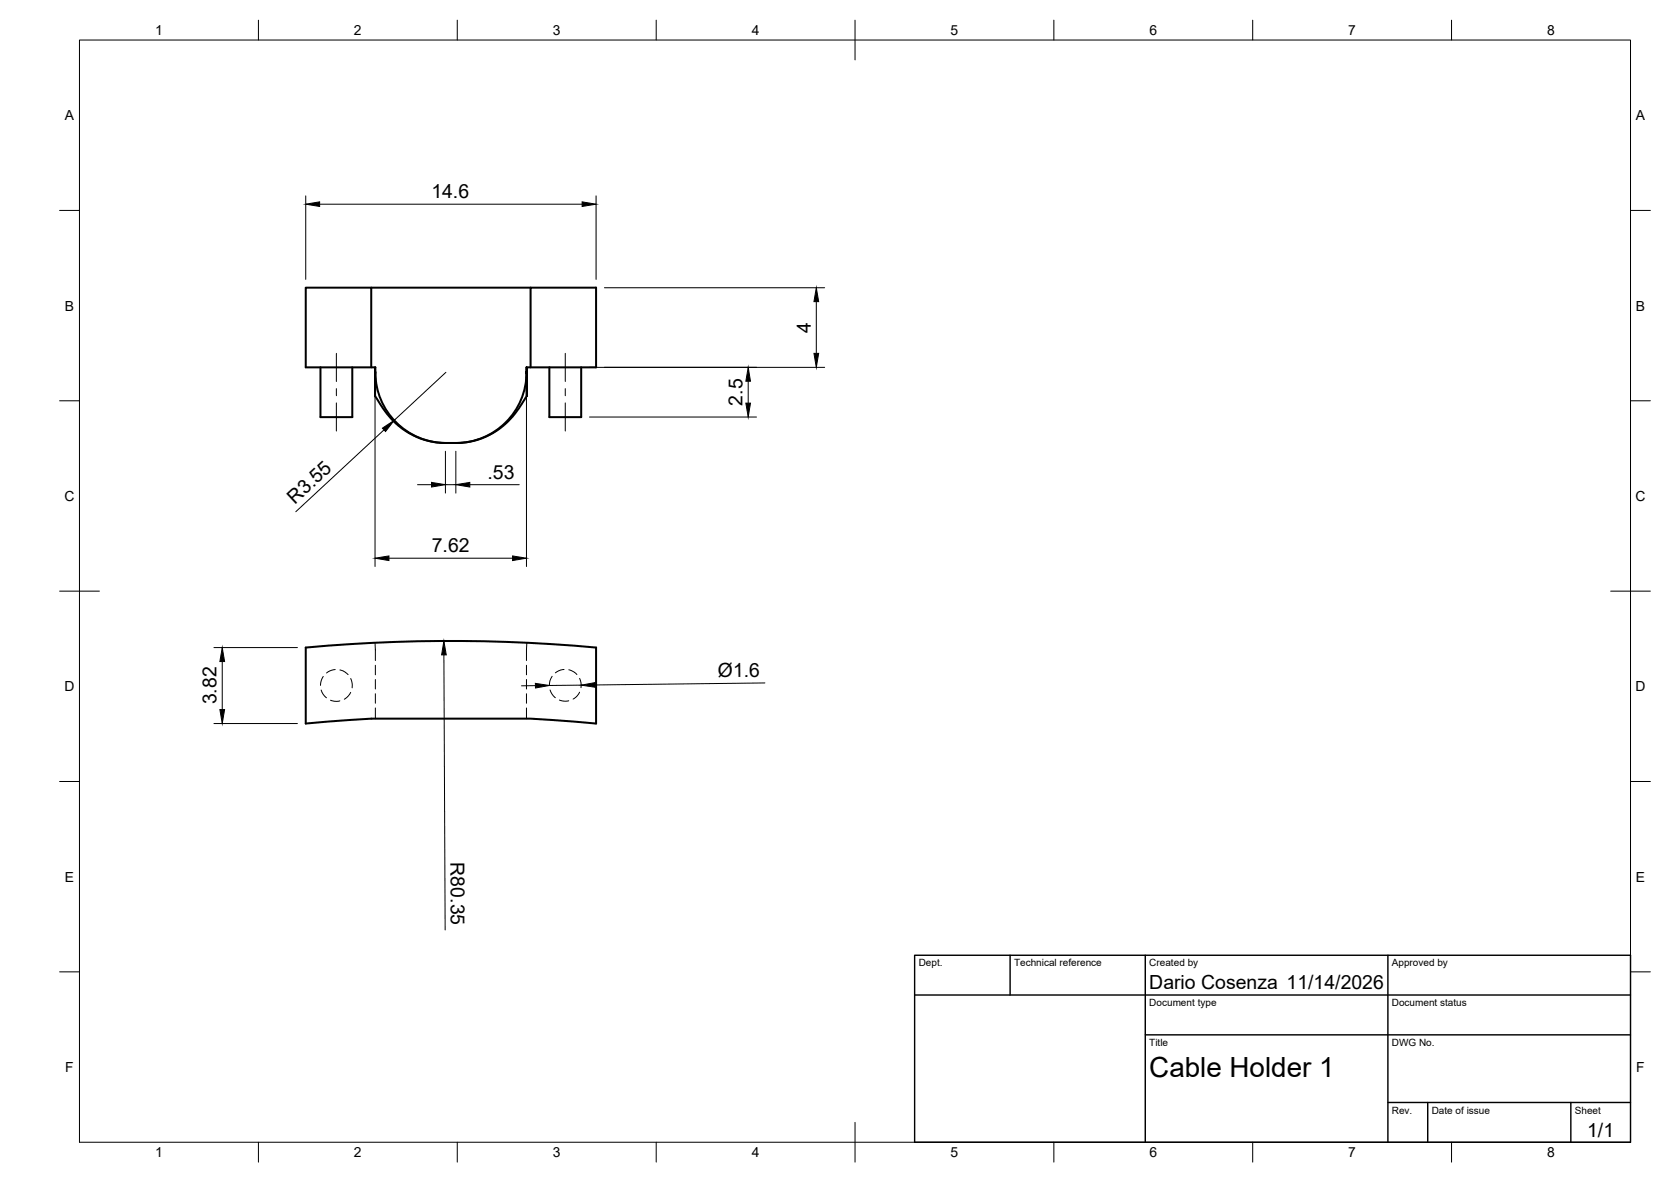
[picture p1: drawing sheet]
<svg xmlns="http://www.w3.org/2000/svg" width="420mm" height="297mm" viewBox="0 0 420 297" stroke-linecap="round" stroke-linejoin="round" font-family="sans-serif">
<!-- layer: Visible -->
<path d="M93.3 72.3h40.1M80.6 92.3v12.5h8v-12.5M93.3 92.3v-20h-16.4v20h17.5a17.8 17.8 0 0 0 17.7 19 18.2 18.2 0 0 0 18.4-9.7 17.7 17.7 0 0 0 1.9-8M94.3 99.5l1.9 3 2 2.6 2 1.9 1.8 1.3 2.8 1.5 1.8 .7 3 .7 2.4 .1M94.3 92.3v7.2M94.4 93.5l-.1 6M132.5 92.3v7.2l-.1-7.2h17.5v-20h-16.5v20M132.5 99.5l-1.9 3-1.8 2.3-1.8 1.8-2.1 1.6-2.1 1.2-3 1.2-2.4 .5-2.6 .2M138.1 92.3v12.5h8v-12.5M76.9 162.7a402 402 0 0 1 73 0v19.1l-16.5-1.2h-40.1l-16.4 1.2z" fill="none" stroke="#000" stroke-width=".51"/>
<!-- layer: Hidden -->
<g fill="none" stroke="#000" stroke-width=".25">
<path d="M112 111.3h.1M114.6 111.3h.2M80.8 173.4l.4 1 .9 1M81.3 170l-.5 1.1-.2 1.1M83.1 176l1.5 .3 .8-.2M84.3 168.3l-1.4 .3-.8 .5M85.5 168.4l1.2 .5 .8 .6M88.2 170.5l.3 1.2v1.2M88.2 174l-.6 .9-1 .8M94.3 161.5l.1 4.5M94.4 163.3h.1M94.4 167.2v2.4"/>
<path d="M94.4 170.8v2.4M94.4 174.3v2.4M94.4 177.9v2.7M132.4 167.2v2.4M132.4 170.8v2.4M132.4 174.3v2.4M132.4 177.9v2.7M132.5 161.5l-.1 4.5M138.3 173.4l.5 1 .8 .9M138.8 170l-.5 1.1-.2 1.1M140.7 175.9l.9 .3 1.4-.1M141.8 168.2l-1.3 .4-.9 .5"/>
<path d="M143 168.3l1.3 .6 .8 .6M145.7 170.5l.4 1.1v1.2M145.7 174l-.5 .8-1.1 .9"/>
</g>
<!-- layer: BORDER -->
<g fill="none" stroke="#000" stroke-width=".25">
<path d="M20 10.1h390v276.9h-390zM65 5.1v5M115 5.1v5M165 5.1v5M215 5.1v10M265 5.1v5M315 5.1v5M365 5.1v5M15 52.9h5M410 52.9h5M15 100.7h5M410 100.7h5"/>
<path d="M15 148.6h10M405 148.6h10M15 196.4h5M410 196.4h5M15 244.2h5M410 244.2h5M65 287v5M115 287v5M165 287v5M215 282.1v9.9M265 287v5M315 287v5"/>
<path d="M365 287v5"/>
</g>
<!-- layer: TITLEBLOCK -->
<path d="M230 240.1h180v46.9h-180zM230 250h180M254 240.1v9.9M288 240.1v46.9M349 240.1v46.9M288 260.1h122M349 277.1h61M359 277.1v9.9M395 277.1v9.9" fill="none" stroke="#000" stroke-width=".36"/>
<!-- layer: Smart Centers -->
<path d="M84.6 88.8v7.1M84.6 97.7v1.7M142.1 88.8v7.1M142.1 97.7v1.7M84.6 101.2v7.1M142.1 101.2v7.1" fill="none" stroke="#000" stroke-width=".25"/>
<!-- layer: FD_Dimensions -->
<g fill="none" stroke="#000" stroke-width=".25">
<path d="M76.9 49.2v21M80.4 51.3h66M149.9 49.2v21M152 72.3h55.3M205.3 75.8v13M94.3 94.4v48M112.1 93.6l-13 12M132.4 94.4v48M148.2 92.3h59.1M188.1 95.8v5.5M96.6 108l-22.2 20.6M112 113.4v10.5"/>
<path d="M114.6 113.4v10.5M148.2 104.8h42M105 121.8h3.5M112 121.8h2.6M118.1 121.8h12.5M97.8 140.3h31.1M53.8 162.7h21M55.9 166.3v12M111.6 164.6l.3 69.1M134.6 172.3h-3.5M146.1 172.2l-8 .1M192.3 171.6l-42.7 .5"/>
<path d="M53.8 181.8h21"/>
</g>
<g fill="#000" stroke="#000" stroke-width=".25">
<path d="M76.9 51.3l3.5-.6v1.2zM146.4 50.7l3.5 .6-3.5 .6zM205.3 72.3l.5 3.5h-1.1zM188.1 92.3l.6 3.5h-1.2zM204.7 88.8h1.1l-.5 3.5zM96.2 107.6l2.9-2-2.2 2.8zM187.5 101.3h1.2l-.6 3.5zM94.3 140.3l3.5-.6v1.2zM108.5 121.2l3.5 .6-3.5 .6zM114.6 121.8l3.5-.6v1.2zM128.9 139.7l3.5 .6-3.5 .6zM55.3 178.3h1.2l-.6 3.5z"/>
<path d="M55.9 162.7l.6 3.6h-1.2zM111.6 161.1l.6 3.5h-1.2zM134.6 171.7l3.5 .6-3.5 .6zM146.1 172.2l3.5-.7v1.2z"/>
</g>
<text font-size="7" x="289" y="270.6">Cable Holder 1</text>
<g font-size="4.9">
<text x="108.5" y="49.9">14.6</text>
<text x="203.9" y="83.6" transform="rotate(-90 203.9 83.6)">4</text>
<text x="186.7" y="101.9" transform="rotate(-90 186.7 101.9)">2.5</text>
<text x="122.6" y="120.3">.53</text>
<text x="74.1" y="126.8" transform="rotate(-43 74.1 126.8)">R3.55</text>
<text x="108.6" y="138.8">7.62</text>
<text x="180.5" y="170.2" transform="rotate(-1 180.5 170.2)">Ø1.6</text>
<text x="54.4" y="177" transform="rotate(-90 54.4 177)">3.82</text>
<text x="113.3" y="216.7" transform="rotate(90 113.3 216.7)">R80.35</text>
<text x="289" y="248.5">Dario Cosenza 11/14/2026</text>
<text x="399.1" y="285.7">1/1</text>
</g>
<g font-size="3.5">
<text x="39" y="8.8">1</text>
<text x="89" y="8.8">2</text>
<text x="139" y="8.8">3</text>
<text x="189" y="8.8">4</text>
<text x="239" y="8.8">5</text>
<text x="289" y="8.8">6</text>
<text x="339" y="8.8">7</text>
<text x="389" y="8.8">8</text>
<text x="16.3" y="30.2">A</text>
<text x="411.3" y="30.2">A</text>
<text x="16.3" y="78">B</text>
<text x="411.3" y="78">B</text>
<text x="16.2" y="125.9">C</text>
<text x="411.2" y="125.9">C</text>
<text x="16.2" y="173.7">D</text>
<text x="411.2" y="173.7">D</text>
<text x="16.3" y="221.6">E</text>
<text x="411.3" y="221.6">E</text>
<text x="16.4" y="269.4">F</text>
<text x="411.4" y="269.4">F</text>
<text x="39" y="290.8">1</text>
<text x="89" y="290.8">2</text>
<text x="139" y="290.8">3</text>
<text x="189" y="290.8">4</text>
<text x="239" y="290.8">5</text>
<text x="289" y="290.8">6</text>
<text x="339" y="290.8">7</text>
<text x="389" y="290.8">8</text>
</g>
<g font-size="2.5">
<text x="231" y="242.9">Dept.</text>
<text x="255" y="242.9">Technical reference</text>
<text x="289" y="242.9">Created by</text>
<text x="350" y="242.9">Approved by</text>
<text x="289" y="252.8">Document type</text>
<text x="350" y="252.8">Document status</text>
<text x="289" y="262.9">Title</text>
<text x="350" y="262.9">DWG No.</text>
<text x="350" y="279.9">Rev.</text>
<text x="360" y="279.9">Date of issue</text>
<text x="396" y="279.9">Sheet</text>
</g>
</svg>
